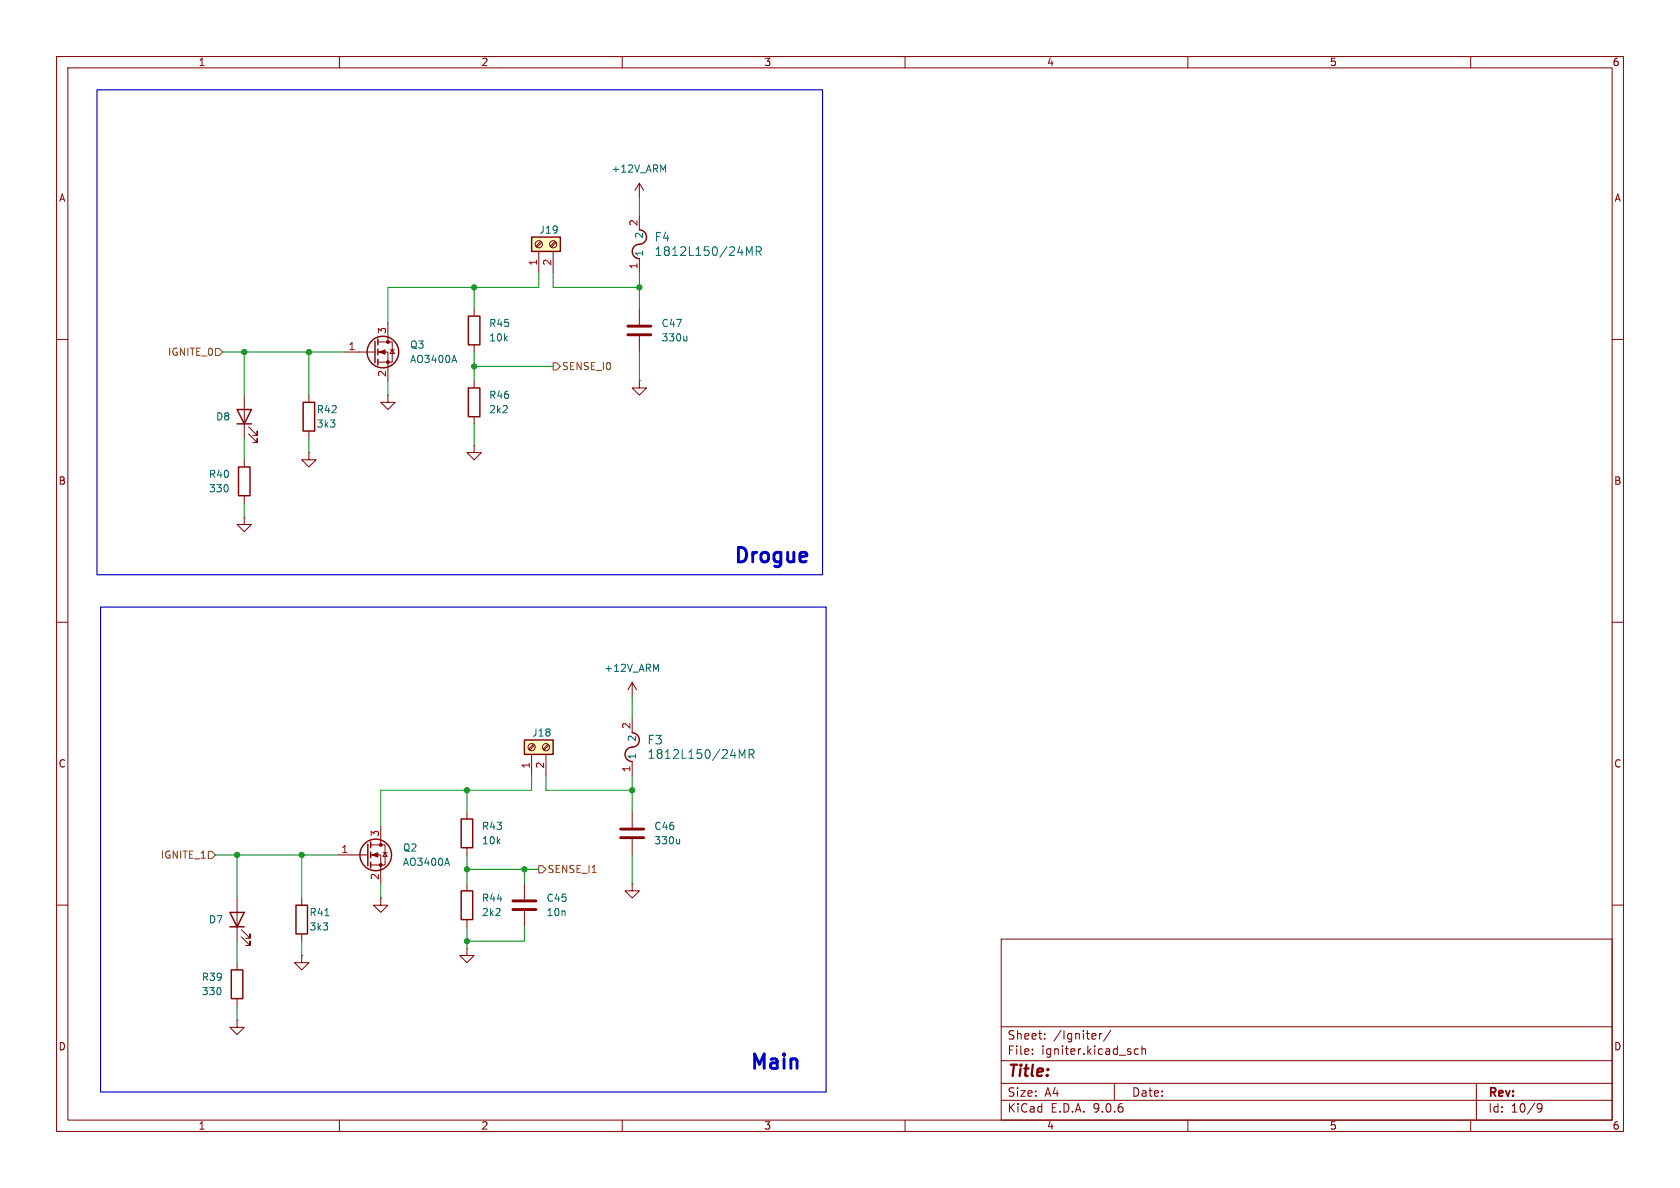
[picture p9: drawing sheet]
<svg xmlns="http://www.w3.org/2000/svg" width="297mm" height="210mm" viewBox="0 0 297 210" stroke-linecap="round" stroke-linejoin="round" font-family="sans-serif">
<g fill="none" stroke="#840000" stroke-width=".18">
<path d="M10 10h277v190h-277zM12 12h273v186h-273zM60 10v2M110 10v2M160 10v2M210 10v2M260 10v2M113 38.1v2.5M113 45.7v2.6M10 60h2M83.8 78.7v1.3h1.3l-1.3 1.3-1.3-1.3h1.3M83.8 78.7h.1"/>
<path d="M285 60h2M10 110h2M285 110h2M111.8 127v2.5M111.8 134.6v2.6M111.8 120.7l-.8 1.2M112.5 121.9l-.7-1.2v2.5M59.7 151.1h5.3M65.5 149.4h2.6v3.5h-2.6M65.5 151.1h1.8v5.1M67.3 158.8v1.2h1.3l-1.3 1.3-1.3-1.3h1.3M67.3 158.8h.1"/>
<path d="M67.3 146.1v3.3M67.7 150.7h.8M68.1 150.7l.4 .7h-.8zM111.8 156.2v1.3h1.2l-1.2 1.3-1.3-1.3h1.3M111.8 156.2h.1M111.8 143.5v2.8M111.8 148.3v2.8M10 160h2M82.5 167.6v1.3h1.3l-1.3 1.3-1.2-1.3h1.2M82.5 167.6h.1M177 166h108v32h-108zM285 160h2"/>
<path d="M60 198v2M110 198v2M160 198v2M177 194.5h108M177 191.5h108M177 187.5h108M177 181.5h108M182.5 186.3v.1M182.5 185.5v.1M184.7 183.6v.1M184.7 182.8v.1M194.4 182.7v1"/>
<path d="M194.8 182.7l-.3 .1-.1 .2M196.4 182.1l-1.3 2M197 191.5v3M201.2 185.5l-.4-.1-.3 .3v.4l.2 .2h.5M201.9 185.5l.2-.1 .4 .1v.9M201.9 184.9v1.5M210 198v2M260 198v2M261 191.5v6.5M271.7 195.4l.3-.3 .5 .1a.99 .99 0 0 1-.3 1.4h-.3M271.7 195.7l.3 .3h.3l.3-.3"/>
</g>
<g fill="none" stroke="#840000" stroke-width=".25">
<path d="M113 40.6a1.31 1.31 0 0 1 1.3 1.5 1.31 1.31 0 0 1-1.6 1.1 1.27 1.27 0 0 0-.9 1.4 1.27 1.27 0 0 0 1.2 1.1M111.8 129.5a1.31 1.31 0 0 1 1.2 1.5 1.31 1.31 0 0 1-1.6 1.1 1.27 1.27 0 0 0-.9 1.4 1.27 1.27 0 0 0 1.3 1.1M65 149.2v3.8M65.5 148.8v1.1M65.5 150.6v1M65.5 152.4v1"/>
<circle cx="66.4" cy="151.1" r="2.79"/>
</g>
<path d="M132 43.6l.5 1.1 .5-1.1v1.5M133.7 44.4l.7-.1 .2-.2-.1-.3-.2-.2h-.6v1.5M134.1 44.4l.5 .7M116 118.3l.4-.9v1.3M130.7 132.5l.5 1.1 .5-1.1v1.5M132.4 133.3l.8-.1 .1-.2-.1-.3-.2-.2h-.6v1.5M132.8 133.3l.5 .7M79 151.7l.5 1.3M120.2 148.3v.9M120.2 149l-.2 .2" fill="none" stroke="#006464" stroke-width=".18"/>
<g fill="#840000" stroke="#840000" stroke-width=".18">
<path d="M65.8 151.1l1-.4v.8z"/>
<circle cx="67.3" cy="149.4" r=".25"/>
<circle cx="67.3" cy="152.9" r=".25"/>
</g>
<path d="M109.7 146.6h4.1M109.7 148.1h4.1" fill="none" stroke="#840000" stroke-width=".51"/>
<path d="M92.7 130.8h5.1v2.6h-5.1z" fill="#ffffc2"/>
<g fill="none" stroke="#840000" stroke-width=".25">
<path d="M66.8 59.9v1.1M82.8 55.9h2v5.1h-2zM41.9 72.4h2.5l-1.2 2.5zM41.9 74.9h2.5M53.6 71.1h2v5.1h-2zM66.3 60.3v3.8M66.8 61.7v1M66.8 63.5v1M82.8 68.6h2v5.1h-2zM42.2 82.6h2v5h-2zM92.7 130.8h5.1v2.6h-5.1zM81.5 144.8h2.1v5.1h-2.1z"/>
<path d="M81.5 157.5h2.1v5.1h-2.1zM40.6 161.3h2.6l-1.3 2.5zM40.6 163.8h2.6M40.9 171.5h2v5h-2z"/>
<circle cx="67.7" cy="62.2" r="2.79"/>
</g>
<g fill="none" stroke="#840000" stroke-width=".18">
<path d="M68.6 57.2v3.3M83.8 54.6v1.3M43.2 69.9v7.6M43.9 76.7l1.6 1.5v-.7v.7h-.8M43.9 75.4l1.6 1.6v-.8v.8h-.8M54.6 69.9v1.2M54.6 76.2v1.3M61 62.2h5.3M66.8 60.5h2.5v3.5h-2.5M66.8 62.2h1.8v5.1M68.6 69.9v1.2h1.2l-1.2 1.3-1.3-1.3h1.3M68.6 69.9h.1"/>
<path d="M69 61.8h.7M69.3 61.8l.4 .7h-.7zM83.8 61v1.2M83.8 67.3v1.3M83.8 73.7v1.2M43.2 81.3v1.3M43.2 87.6v1.3M54.6 80v1.3h1.3l-1.3 1.3-1.3-1.3h1.3M54.6 80h.1M94 133.4v3.8M94.3 131.6l-.8 .8M94.5 131.7l-.9 .9"/>
<path d="M96.5 133.4v3.8M96.9 131.6l-.9 .8M97 131.7l-.8 .9M41.9 158.8v7.6M82.5 143.5v1.3M82.5 149.9v1.2M82.5 156.2v1.3M92.7 156.2v2.8M41.9 170.2v1.3M41.9 176.5v1.3M42.7 165.6l1.5 1.5v-.7v.7h-.8M42.7 164.3l1.5 1.6v-.8v.8h-.8"/>
<path d="M53.3 168.9v1.3h1.3l-1.3 1.3-1.2-1.3h1.2M53.3 168.9h.1M82.5 162.6v1.2M92.7 161v2.8M41.9 180.3v1.3h1.3l-1.3 1.3-1.3-1.3h1.3M41.9 180.3h.1"/>
<circle cx="94" cy="132.1" r=".63"/>
<circle cx="96.5" cy="132.1" r=".63"/>
</g>
<path d="M90.7 159.3h4M90.7 160.8h4" fill="none" stroke="#840000" stroke-width=".51"/>
<g fill="#840000" stroke="#840000" stroke-width=".18">
<path d="M67.1 62.2l1-.4v.8z"/>
<circle cx="68.6" cy="60.5" r=".25"/>
<circle cx="68.6" cy="64" r=".25"/>
</g>
<path d="M80.3 62.8l.4 1.3" fill="none" stroke="#006464" stroke-width=".18"/>
<path d="M94 41.9h5.1v2.6h-5.1z" fill="#ffffc2"/>
<path d="M94 41.9h5.1v2.6h-5.1zM52.3 160h2.1v5.1h-2.1z" fill="none" stroke="#840000" stroke-width=".25"/>
<g fill="none" stroke="#840000" stroke-width=".18">
<path d="M113 32.4l-.7 1.3M113.8 33.7l-.8-1.3v2.5M95.2 44.5v3.8M95.6 42.7l-.9 .8M95.8 42.8l-.9 .9M97.8 44.5v3.8M98.1 42.7l-.8 .8M98.3 42.8l-.8 .9M113 54.6v2.8M113 59.4v2.8M113 67.3v1.3h1.3l-1.3 1.3-1.2-1.3h1.2M113 67.3h.1"/>
<path d="M43.2 91.4v1.3h1.2l-1.2 1.3-1.3-1.3h1.3M43.2 91.4h.1M53.3 158.8v1.2M53.3 165.1v1.3"/>
<circle cx="95.2" cy="43.2" r=".63"/>
<circle cx="97.8" cy="43.2" r=".63"/>
</g>
<path d="M117.2 30.1l.5-.9v1.2M121.4 59.4v.9M121.4 60.1l-.2 .2M57.4 161.9h.8" fill="none" stroke="#006464" stroke-width=".18"/>
<path d="M111 57.7h4.1M111 59.2h4.1" fill="none" stroke="#840000" stroke-width=".51"/>
<path d="M38.1 61.6h.6l.7 .6-.7 .7h-.6zM97.8 64.1h.6l.7 .7-.7 .6h-.6zM36.8 150.5h.7l.6 .6-.6 .7h-.7zM95.2 153h.7l.6 .7-.6 .6h-.7z" fill="none" stroke="#725600" stroke-width=".18"/>
<g fill="none" stroke="#009600" stroke-width=".18">
<path d="M113 34.9v3.2M83.8 50.8v3.8M95.2 48.3v2.5h-26.6v6.4M97.8 48.3v2.5h15.2M113 48.3v6.3M39.4 62.2h21.6M43.2 62.2v7.7M43.2 77.5v3.8M54.6 62.2v7.7M54.6 77.5v2.5M68.6 67.3v2.6M83.8 62.2v5.1"/>
<path d="M83.8 74.9v3.8M83.8 64.8h14M113 62.2v5.1M43.2 88.9v2.5M82.5 139.7v3.8M94 137.2v2.5h-26.7v6.4M96.5 137.2v2.5h15.3M111.8 123.2v3.8M111.8 137.2v6.3M38.1 151.1h21.6M41.9 151.1v7.7M53.3 151.1v7.7"/>
<path d="M67.3 156.2v2.6M82.5 151.1v5.1M82.5 153.7h12.7M92.7 153.7v2.5M111.8 151.1v5.1M41.9 166.4v3.8M41.9 177.8v2.5M53.3 166.4v2.5M82.5 163.8v3.8M92.7 163.8v2.6h-10.2"/>
</g>
<path d="M17.1 15.9h128.3v85.7h-128.3zM17.8 107.3h128.2v85.7h-128.2z" fill="none" stroke="#0000c2" stroke-width=".2"/>
<g fill="#009600" stroke="#009600" stroke-width=".18">
<circle cx="41.9" cy="151.1" r=".46"/>
<circle cx="53.3" cy="151.1" r=".46"/>
<circle cx="82.5" cy="166.4" r=".46"/>
<circle cx="113" cy="50.8" r=".46"/>
<circle cx="83.8" cy="64.8" r=".46"/>
<circle cx="83.8" cy="50.8" r=".46"/>
<circle cx="82.5" cy="139.7" r=".46"/>
<circle cx="82.5" cy="153.7" r=".46"/>
<circle cx="92.7" cy="153.7" r=".46"/>
<circle cx="111.8" cy="139.7" r=".46"/>
<circle cx="43.2" cy="62.2" r=".46"/>
<circle cx="54.6" cy="62.2" r=".46"/>
</g>
<g font-size="3.5" fill="#0000c2">
<text x="129.4" y="100.2">Drogue</text>
<text x="132.3" y="189.7">Main</text>
</g>
<text font-size="2.8" fill="#840000" x="178" y="190.9">Title:</text>
<g font-size="2.1" fill="#006464">
<text x="115.6" y="42.9">F4</text>
<text x="115.6" y="45.4">1812L150/24MR</text>
<text x="114.4" y="131.8">F3</text>
<text x="114.4" y="134.3">1812L150/24MR</text>
</g>
<g font-size="2.1" fill="#840000">
<text x="178" y="184">Sheet:</text>
<text x="186.2" y="184">/Igniter/</text>
<text x="178" y="186.7">File:</text>
<text x="184.1" y="186.7">igniter.kicad_sch</text>
<text x="178" y="196.9">KiCad</text>
<text x="178" y="194.1">Size:</text>
<text x="184.7" y="194.1">A4</text>
<text x="185.7" y="196.9">E.D.A.</text>
<text x="193.3" y="196.9">9.0.6</text>
<text x="200" y="194.1">Date:</text>
<text x="263" y="194.3">Rev:</text>
<text x="263" y="196.9">Id:</text>
<text x="267.1" y="196.9">10/9</text>
</g>
<g font-size="1.8" fill="#840000">
<text x="35" y="11.9">1</text>
<text x="85" y="11.9">2</text>
<text x="135" y="11.9">3</text>
<text x="185" y="11.9">4</text>
<text x="235" y="11.9">5</text>
<text x="285" y="11.9">6</text>
<text x="10.3" y="35.9">A</text>
<text x="285.3" y="35.9">A</text>
<text x="10.3" y="85.9">B</text>
<text x="285.3" y="85.9">B</text>
<text x="10.3" y="135.9">C</text>
<text x="285.3" y="135.9">C</text>
<text x="10.3" y="185.9">D</text>
<text x="285.3" y="185.9">D</text>
<text x="35" y="199.9">1</text>
<text x="85" y="199.9">2</text>
<text x="135" y="199.9">3</text>
<text x="185" y="199.9">4</text>
<text x="235" y="199.9">5</text>
<text x="285" y="199.9">6</text>
</g>
<g font-size="1.8" fill="#006464">
<text x="108" y="30.7">+12V_ARM</text>
<text x="95.3" y="41.5">J19</text>
<text x="113.9" y="45.5" transform="rotate(-90 113.9 45.5)">1</text>
<text x="113.9" y="42.3" transform="rotate(-90 113.9 42.3)">2</text>
<text x="86.4" y="58">R45</text>
<text x="116.8" y="58">C47</text>
<text x="72.4" y="64.4">AO3400A</text>
<text x="72.4" y="61.8">Q3</text>
<text x="86.4" y="60.6">10k</text>
<text x="116.8" y="60.6">330u</text>
<text x="86.4" y="70.7">R46</text>
<text x="38.1" y="74.5">D8</text>
<text x="55.9" y="75.8">3k3</text>
<text x="55.9" y="73.3">R42</text>
<text x="86.4" y="73.3">2k2</text>
<text x="36.8" y="87.2">330</text>
<text x="36.8" y="84.7">R40</text>
<text x="106.7" y="119">+12V_ARM</text>
<text x="94" y="130.4">J18</text>
<text x="112.6" y="131.2" transform="rotate(-90 112.6 131.2)">2</text>
<text x="112.6" y="134.4" transform="rotate(-90 112.6 134.4)">1</text>
<text x="85.1" y="149.5">10k</text>
<text x="85.1" y="146.9">R43</text>
<text x="115.6" y="149.5">330u</text>
<text x="115.6" y="146.9">C46</text>
<text x="71.1" y="153.3">AO3400A</text>
<text x="71.1" y="150.7">Q2</text>
<text x="85.1" y="159.6">R44</text>
<text x="96.5" y="159.6">C45</text>
<text x="36.8" y="163.4">D7</text>
<text x="54.6" y="164.7">3k3</text>
<text x="54.6" y="162.2">R41</text>
<text x="85.1" y="162.2">2k2</text>
<text x="96.5" y="162.2">10n</text>
<text x="35.6" y="173.6">R39</text>
<text x="35.6" y="176.1">330</text>
</g>
<g font-size="1.8" fill="#a90000">
<text x="112.8" y="40.1" transform="rotate(-90 112.8 40.1)">2</text>
<text x="95" y="47.1" transform="rotate(-90 95 47.1)">1</text>
<text x="97.5" y="47.1" transform="rotate(-90 97.5 47.1)">2</text>
<text x="112.8" y="47.7" transform="rotate(-90 112.8 47.7)">1</text>
<text x="68.3" y="59.1" transform="rotate(-90 68.3 59.1)">3</text>
<text x="61.5" y="62">1</text>
<text x="68.3" y="66.7" transform="rotate(-90 68.3 66.7)">2</text>
<text x="111.5" y="129" transform="rotate(-90 111.5 129)">2</text>
<text x="93.7" y="136" transform="rotate(-90 93.7 136)">1</text>
<text x="96.3" y="136" transform="rotate(-90 96.3 136)">2</text>
<text x="111.5" y="136.6" transform="rotate(-90 111.5 136.6)">1</text>
<text x="67.1" y="148" transform="rotate(-90 67.1 148)">3</text>
<text x="60.3" y="150.9">1</text>
<text x="67.1" y="155.6" transform="rotate(-90 67.1 155.6)">2</text>
</g>
<g font-size="1.8" fill="#725600">
<text x="29.6" y="63.1">IGNITE_0</text>
<text x="99.3" y="65.6">SENSE_I0</text>
<text x="28.3" y="152">IGNITE_1</text>
<text x="96.7" y="154.5">SENSE_I1</text>
</g>
</svg>
